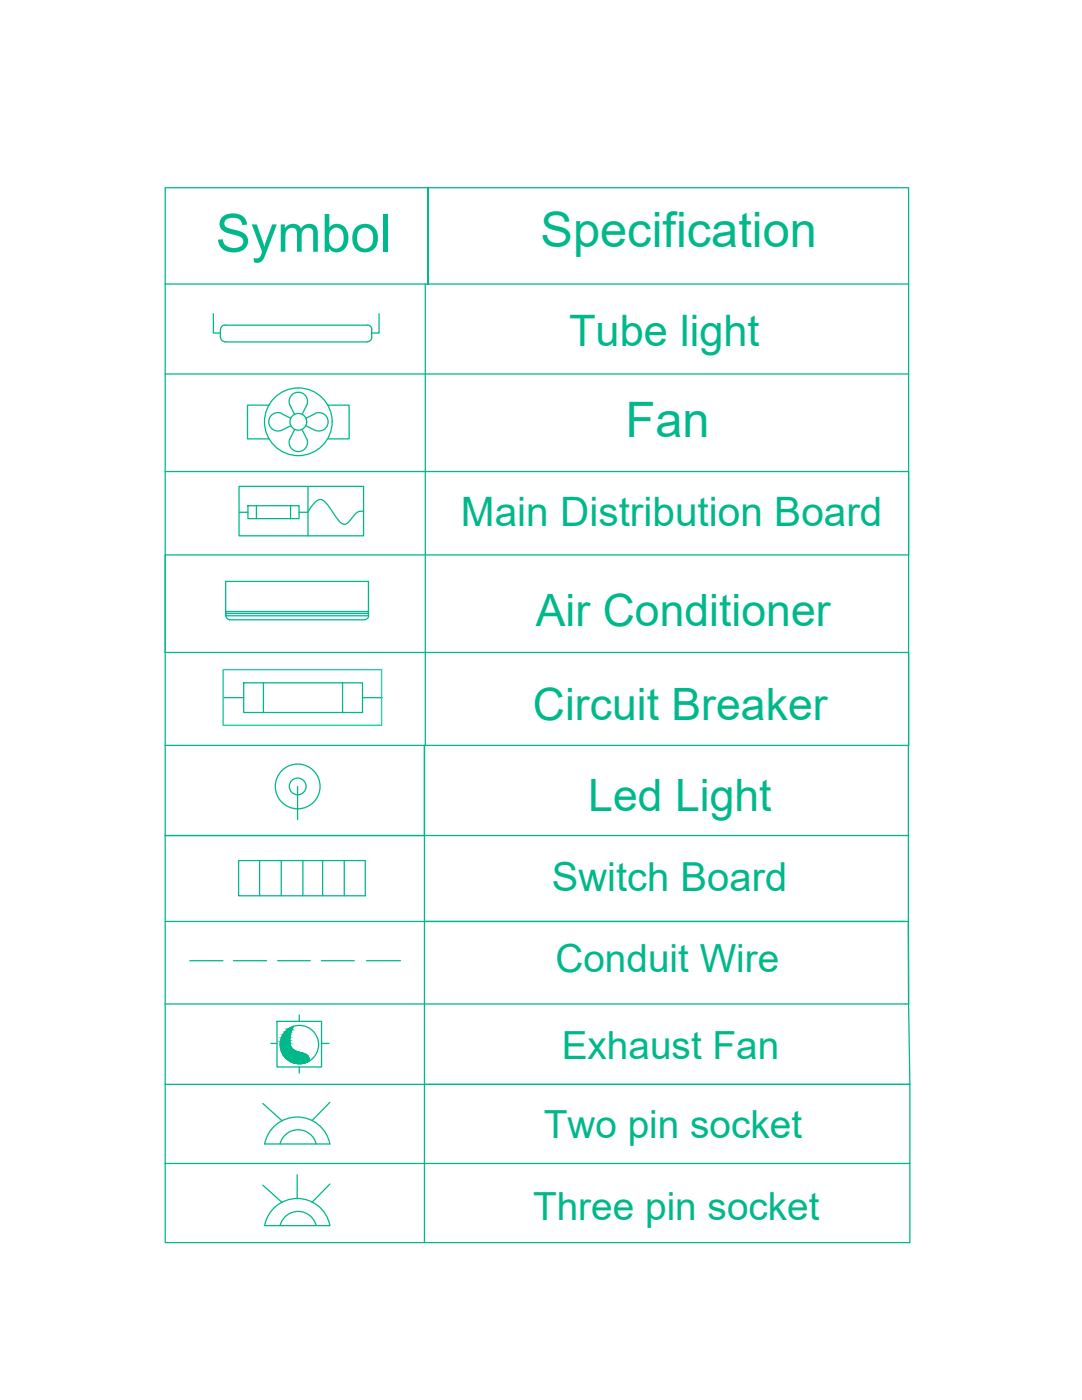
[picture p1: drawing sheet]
<svg xmlns="http://www.w3.org/2000/svg" width="216mm" height="279mm" viewBox="0 0 216 279" stroke-linecap="round" stroke-linejoin="round" font-family="sans-serif">
<!-- layer: Text -->
<g fill="none" stroke="#00b88a" stroke-width=".25">
<path d="M33 37.5h52.4v19.2v-19.2h95.9v19.2h-148.3zM33 56.7v92.1M84.9 56.7v92.1M181.3 56.7v127.2v16.5l.3 16h-148.6v-49.6h51.7v-18v35.1M33 74.6h148.3M42.6 62.6v3.9h1.4M44 65.8v1.5M44 67.3a.91 .91 0 0 0 .9 .9M44.9 68.2h28.4M44.9 64.9h28.4M44.9 64.9a.91 .91 0 0 0-.9 .9M73.3 64.9a.91 .91 0 0 1 .9 .9"/>
<path d="M74.2 65.8v1.5a.91 .91 0 0 1-.9 .9M75.6 62.6v3.9h-1.4M33 94.1h148.3v16.6h-148.3v19.5h148.3v18.6h-148.3v18h148.3M47.7 97.1h24.8v9.8h-24.8zM53.7 80.9h-4.3v6.7h4.3M56.2 82.6l1.8 .9M56.2 82.5a1.84 1.84 0 0 0-2.6 1.7 1.84 1.84 0 0 0 2.6 1.7l1.8-.9M57.8 80.8a1.84 1.84 0 0 1 1.7-2.5 1.84 1.84 0 0 1 1.7 2.5M57.9 80.9l.9 1.8M58.8 85.7l-.9 1.9M60.3 85.7l.9 1.9a1.84 1.84 0 0 1-1.7 2.5 1.84 1.84 0 0 1-1.7-2.5M61.2 80.9l-.9 1.8"/>
<path d="M61.5 97.1v9.8M62.9 82.6l-1.9 .9M62.9 82.5a1.84 1.84 0 0 1 2.6 1.7 1.84 1.84 0 0 1-2.6 1.7l-1.9-.9M65.3 80.9h4.4v6.7h-4.3M47.8 102.2h1.7M49.5 100.9h10.2v2.6h-10.2zM51.2 101v2.5M58 100.9v2.6M72.5 102a1.66 1.66 0 0 0-1.7 .7l-1 1.2a1.12 1.12 0 0 1-.9 .7 1.12 1.12 0 0 1-1.1-.5l-1.7-2.4a4.5 4.5 0 0 0-2-2 2.72 2.72 0 0 0-2.1 1.5l-.6 1h-1.7M44.6 139.2h4M45 122.4h28.5v-.4h-28.5v.9h28.5v-6.9h-28.5v6.9M45.1 122.9a.78 .78 0 0 0 .8 .8"/>
<path d="M45.8 123.7h27M48.6 136.3h23.7v5.9h-23.7zM52.6 136.3v5.9M68.4 136.2v6M72.3 139.2h4M73.6 122.9a.78 .78 0 0 1-.8 .8M59.4 157v6.6M47.6 171.7h25.3v7.1h-25.3zM51.8 171.7v7.1M56.1 171.7v7.1M60.4 171.7v7.1M64.4 171.7v7.1"/>
<path d="M68.7 171.7v7.1M33 183.9h147.6M37.9 191.7h6.6M46.6 191.7h6.6M55.4 191.7h6.5M64.1 191.7h6.6M73.1 191.7h6.8M180.6 183.9h-95.9v32.5M180.6 183.9h.7v16.5h-148.3M33 216.4v15.8h148.6v-15.8h-96.9v31.6M54 208.2h1.3M55.3 203.8h8.9v9.1h-8.9z"/>
<path d="M58.5 204.9a4.6 4.6 0 0 0-.2 4.4 4 4 0 0 0 2.3 .9l.7 .4a1.15 1.15 0 0 1 .4 1.2M59.7 202.6v1.2M59.7 212.9v1.3M64.2 208.2h1.4M33 232.2v15.8h148.6v-15.8M52.4 236.5l3.9 3.5M52.4 220.2l3.9 3.5M55.9 228.3a3.7 3.7 0 0 1 3.6-2.8 3.7 3.7 0 0 1 3.6 2.8M59.3 234.4v4.8M65.8 228.3h-13a6.6 6.6 0 0 1 6.5-5.4 6.6 6.6 0 0 1 6.5 5.4M65.8 236.3l-3.5 3.6M65.8 220l-3.5 3.6"/>
<path d="M55.9 244.6a3.7 3.7 0 0 1 3.6-2.8 3.7 3.7 0 0 1 3.6 2.8M65.8 244.6a6.6 6.6 0 0 0-6.5-5.4 6.6 6.6 0 0 0-6.5 5.4h13"/>
<circle cx="59.5" cy="84.2" r="6.8"/>
<circle cx="59.5" cy="84.2" r="1.67"/>
<circle cx="59.4" cy="157" r="1.67"/>
<circle cx="59.4" cy="157" r="4.5"/>
<circle cx="59.7" cy="208.5" r="3.8"/>
</g>
<g fill="#00b88a" stroke="#00b88a" stroke-width=".2">
<path d="M57.9 205.1l.6-.2-.1 .2z"/>
<path d="M58.8 212.2h1.7z"/>
<path d="M57.9 205.1l.4 .3 .1-.3zM57.5 205.4l.4-.3 .4 .3z"/>
<path d="M57.5 205.4l.7 .1 .1-.1zM57.3 205.5l.2-.1 .7 .1z"/>
<path d="M57.3 205.5l.8 .4 .1-.4zM56.9 205.9l.4-.4 .8 .4z"/>
<path d="M56.9 205.9l1.2 .1zM56.9 205.9l1.2 .1z"/>
<path d="M56.8 206l1.1 .5 .2-.5zM56.8 206l1.1 .5h-1.4z"/>
<path d="M56.5 206.5h1.4zM56.5 206.5h1.4z"/>
<path d="M56.4 206.5l1.5 .6v-.6zM56.4 206.5l1.5 .6h-1.7z"/>
<path d="M56.2 207.1h1.7zM56.2 207.1h1.7z"/>
<path d="M56.2 207.1l1.6 .5 .1-.5zM56.2 207.1l1.6 .5h-1.8z"/>
<path d="M56 207.6l1.9 .2-.1-.2zM56 207.6l1.9 .2h-1.9z"/>
<path d="M56 207.8l1.9 .5v-.5zM56 207.8l1.9 .5h-2z"/>
<path d="M55.9 208.3l2 .2v-.2zM55.9 208.3l2 .2h-2z"/>
<path d="M55.9 208.5l2.1 .3-.1-.3zM55.9 208.5l2.1 .3h-2z"/>
<path d="M56 208.8l2.2 .3-.2-.3zM56 208.8l2.2 .3h-2.2z"/>
<path d="M56 209.1l2.3 .1-.1-.1zM56 209.1l2.3 .1h-2.3z"/>
<path d="M56 209.2l2.3 .1zM56 209.2l2.3 .1z"/>
<path d="M56 209.3l2.5 .2-.2-.2zM56 209.3l2.5 .2h-2.5z"/>
<path d="M56 209.5l2.8 .1-.3-.1zM56 209.5l2.8 .1h-2.7z"/>
<path d="M56.1 209.6l3.2 .3-.5-.3zM56.1 209.6l3.2 .3h-3.1z"/>
<path d="M56.2 209.9h3.3zM56.2 209.9h3.3z"/>
<path d="M56.2 209.9l4.4 .3-1.1-.3zM56.2 209.9l4.4 .3h-4.2z"/>
<path d="M56.4 210.2l4.7 .3-.5-.3zM56.4 210.2l4.7 .3h-4.6z"/>
<path d="M56.5 210.5l4.7 .1zM56.5 210.5l4.7 .1z"/>
<path d="M56.5 210.6h4.8zM56.5 210.6h4.8z"/>
<path d="M56.5 210.6l5 .2-.2-.2zM56.5 210.6l5 .2h-4.8z"/>
<path d="M56.7 210.8l4.9 .2-.1-.2zM56.7 210.8l4.9 .2h-4.8z"/>
<path d="M56.8 211l4.8 .1v-.1zM56.8 211l4.8 .1h-4.6z"/>
<path d="M57 211.1l4.7 .1zM57 211.1l4.7 .1z"/>
<path d="M57.1 211.2l4.6 .4v-.4zM57.1 211.2l4.6 .4h-4.2z"/>
<path d="M57.5 211.6l4.2 .2v-.2zM57.5 211.6l4.2 .2h-3.9z"/>
<path d="M57.8 211.8l3.4 .2 .5-.2zM57.8 211.8l3.4 .2h-3z"/>
<path d="M58.2 212l2.8 .1 .2-.1zM58.2 212l2.8 .1h-2.5z"/>
<path d="M58.5 212.1l2 .1 .5-.1zM58.5 212.1l2 .1h-1.7z"/>
<path d="M58.8 212.2l1.5 .1zM59.3 212.3h1z"/>
</g>
<!-- layer: Electrical layout -->
<path d="M44.5 133.6h31.6v11.1h-31.6z" fill="none" stroke="#00dda5" stroke-width=".25"/>
<text font-size="10.5" fill="#00b88a" x="43" y="50.2">Symbol</text>
<text font-size="9.8" fill="#00b88a" x="124.8" y="87.1">Fan</text>
<text font-size="9.7" fill="#00b88a" x="107.9" y="49.3">Specification</text>
<g font-size="8.9" fill="#00b88a">
<text x="106.9" y="125">Air Conditioner</text>
<text x="106.3" y="143.6">Circuit Breaker</text>
<text x="117.4" y="161.8">Led Light</text>
</g>
<text font-size="8.7" fill="#00b88a" x="113.6" y="69">Tube light</text>
<text font-size="8.1" fill="#00b88a" x="92" y="105">Main Distribution Board</text>
<text font-size="8" fill="#00b88a" x="110.1" y="177.8">Switch Board</text>
<g font-size="7.7" fill="#00b88a">
<text x="110.8" y="193.9">Conduit Wire</text>
<text x="112.1" y="211.3">Exhaust Fan</text>
<text x="108.5" y="227.1">Two pin socket</text>
<text x="106.4" y="243.5">Three pin socket</text>
</g>
</svg>
